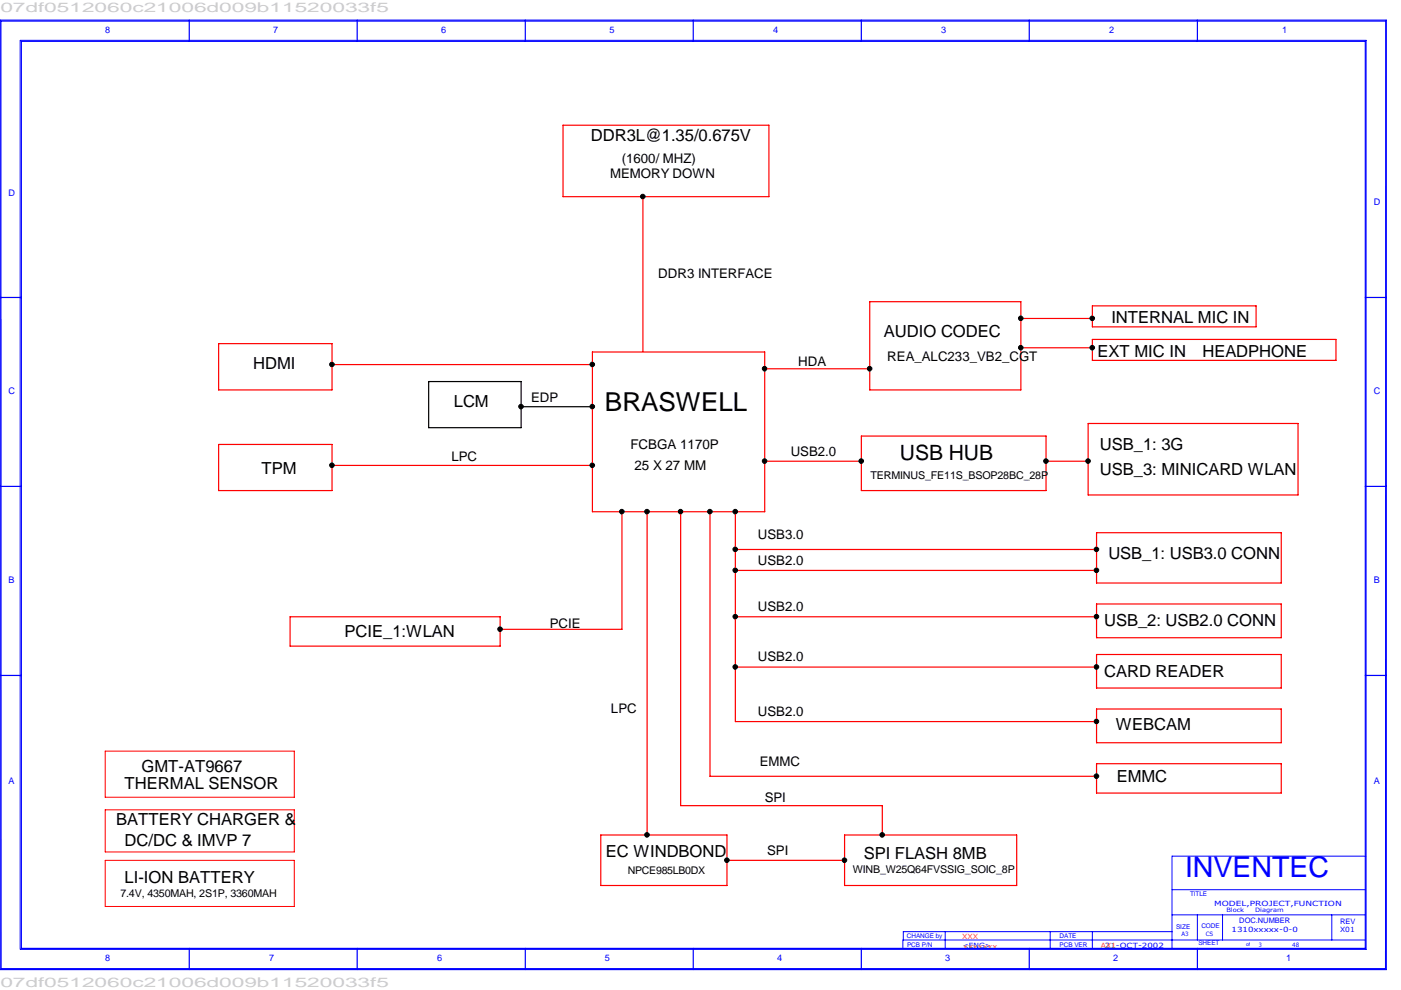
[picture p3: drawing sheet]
<svg xmlns="http://www.w3.org/2000/svg" width="297mm" height="210mm" viewBox="0 0 297 210" stroke-linecap="round" stroke-linejoin="round" font-family="sans-serif">
<path d="M22.3 159.3h40.1v9.7h-40.1zM22.3 171.7h40.1v8.9h-40.1zM22.3 182.4h40.1v9.8h-40.1z" fill="none" stroke="#f00" stroke-width=".21"/>
<path d="M90.9 80.9h19.6v9.8h-19.6zM110.5 86.2h15.1" fill="none" stroke="#000" stroke-width=".25"/>
<g fill="none" stroke="#f00" stroke-width=".25">
<path d="M119.4 26.5h43.6v15.2h-43.6zM136.3 41.7v32.8M46.4 72.9h24v9.8h-24zM70.4 77.3h55.2M125.6 74.6h36.5v33.9h-36.5zM162.1 78.2h22.3M184.4 64h32v18.7h-32zM216.4 67.5h15.2M216.4 73.7h15.2M231.6 64.9h34.7v4.4h-34.7zM231.6 72h51.6v4.4h-51.6zM46.4 94.2h24v9.8h-24z"/>
<path d="M70.4 98.7h55.2M162.1 97.8h20.5M182.6 92.5h39.2v11.5h-39.2zM221.8 97.8h8.9M230.7 89.8h44.5v15.1h-44.5zM131.9 108.5v24.9h-25.9M137.2 108.5v68.5M144.3 108.5v62.3h42.8v6.2M150.5 108.5v56.1h82M155.9 108.5v44.5h76.6M155.9 116.5h76.6M232.5 112.9h39.1v10.7h-39.1z"/>
<path d="M61.5 130.8h44.5v6.2h-44.5zM155.9 130.8h76.6M155.9 120.9h76.6M232.5 128.1h39.1v7.1h-39.1zM232.5 138.8h39.1v7.1h-39.1zM155.9 141.4h76.6M232.5 150.3h39.1v7.2h-39.1zM127.4 177h26.7v10.7h-26.7zM179.1 177h36.5v10.7h-36.5zM232.5 161.9h39.1v6.2h-39.1zM154.1 182.4h25"/>
</g>
<g fill="none" stroke="#00f" stroke-width=".21">
<path d="M.2 4.4l.1 201M.3 4.5h293.4M293.8 4.5l-.1 200.9h-293.4M191.4 199.3v1.8M200.4 197.5v3.6M222.7 197.5v3.6M231.6 197.5v3.6M248.5 197.5h-57v1.8h98M248.5 181.5v19.6M248.5 194h41M248.5 188.6h41M248.6 181.5h41"/>
<path d="M253.9 194v5.3M259.2 194v5.3M282.4 194v5.3M4.3 201.3v-192.7h285.3v192.7h-285.3"/>
</g>
<g fill="none" stroke="#00f" stroke-width=".25">
<path d="M0 4.3h293.9v201.3h-293.9zM4.5 8.8l285-.1v192.4h-285zM40.1 4.3v4.5M75.7 4.3v4.5M111.4 4.3v4.5M147 4.3v4.5M182.6 4.3v4.5M218.2 4.3v4.5M253.9 4.3v4.5M0 63.1h4.5M289.5 63.1h4.4M0 103.1h4.5"/>
<path d="M289.5 103.1h4.4M0 143.2h4.5M289.5 143.2h4.4M40.1 201.1v4.5M75.7 201.1v4.5M111.4 201.1v4.5M147 201.1v4.5M182.6 201.1v4.5M218.2 201.1v4.5M253.9 201.1v4.5"/>
</g>
<g fill="#000">
<circle cx="136.3" cy="41.7" r=".49"/>
<circle cx="70.4" cy="77.3" r=".49"/>
<circle cx="125.6" cy="77.3" r=".49"/>
<circle cx="162.1" cy="78.2" r=".49"/>
<circle cx="184.4" cy="78.2" r=".49"/>
<circle cx="216.4" cy="73.7" r=".49"/>
<circle cx="216.4" cy="67.5" r=".49"/>
<circle cx="231.6" cy="73.7" r=".49"/>
<circle cx="231.6" cy="67.5" r=".49"/>
<circle cx="70.4" cy="98.7" r=".49"/>
<circle cx="110.5" cy="86.2" r=".49"/>
<circle cx="125.6" cy="98.7" r=".49"/>
<circle cx="125.6" cy="86.2" r=".49"/>
<circle cx="162.1" cy="97.8" r=".49"/>
<circle cx="182.6" cy="97.8" r=".49"/>
<circle cx="221.8" cy="97.8" r=".49"/>
<circle cx="230.7" cy="97.8" r=".49"/>
<circle cx="131.8" cy="108.5" r=".49"/>
<circle cx="137.2" cy="108.5" r=".49"/>
<circle cx="144.3" cy="108.5" r=".49"/>
<circle cx="150.5" cy="108.5" r=".49"/>
<circle cx="155.9" cy="108.5" r=".49"/>
<circle cx="155.9" cy="116.5" r=".49"/>
<circle cx="232.5" cy="116.5" r=".49"/>
<circle cx="106" cy="133.4" r=".49"/>
<circle cx="155.9" cy="130.7" r=".49"/>
<circle cx="155.9" cy="120.9" r=".49"/>
<circle cx="232.5" cy="130.7" r=".49"/>
<circle cx="232.5" cy="120.9" r=".49"/>
<circle cx="155.9" cy="141.4" r=".49"/>
<circle cx="232.5" cy="141.4" r=".49"/>
<circle cx="232.5" cy="153" r=".49"/>
<circle cx="137.2" cy="177" r=".49"/>
<circle cx="187" cy="177" r=".49"/>
<circle cx="232.5" cy="164.6" r=".49"/>
<circle cx="154.1" cy="182.4" r=".49"/>
<circle cx="179" cy="182.4" r=".49"/>
</g>
<g fill="none" stroke="#000" stroke-width=".21">
<circle cx="136.3" cy="41.7" r=".49"/>
<circle cx="70.4" cy="77.3" r=".49"/>
<circle cx="125.6" cy="77.3" r=".49"/>
<circle cx="162.1" cy="78.2" r=".49"/>
<circle cx="184.4" cy="78.2" r=".49"/>
<circle cx="216.4" cy="73.7" r=".49"/>
<circle cx="216.4" cy="67.5" r=".49"/>
<circle cx="231.6" cy="73.7" r=".49"/>
<circle cx="231.6" cy="67.5" r=".49"/>
<circle cx="70.4" cy="98.7" r=".49"/>
<circle cx="110.5" cy="86.2" r=".49"/>
<circle cx="125.6" cy="98.7" r=".49"/>
<circle cx="125.6" cy="86.2" r=".49"/>
<circle cx="162.1" cy="97.8" r=".49"/>
<circle cx="182.6" cy="97.8" r=".49"/>
<circle cx="221.8" cy="97.8" r=".49"/>
<circle cx="230.7" cy="97.8" r=".49"/>
<circle cx="131.8" cy="108.5" r=".49"/>
<circle cx="137.2" cy="108.5" r=".49"/>
<circle cx="144.3" cy="108.5" r=".49"/>
<circle cx="150.5" cy="108.5" r=".49"/>
<circle cx="155.9" cy="108.5" r=".49"/>
<circle cx="155.9" cy="116.5" r=".49"/>
<circle cx="232.5" cy="116.5" r=".49"/>
<circle cx="106" cy="133.4" r=".49"/>
<circle cx="155.9" cy="130.7" r=".49"/>
<circle cx="155.9" cy="120.9" r=".49"/>
<circle cx="232.5" cy="130.7" r=".49"/>
<circle cx="232.5" cy="120.9" r=".49"/>
<circle cx="155.9" cy="141.4" r=".49"/>
<circle cx="232.5" cy="141.4" r=".49"/>
<circle cx="232.5" cy="153" r=".49"/>
<circle cx="137.2" cy="177" r=".49"/>
<circle cx="187" cy="177" r=".49"/>
<circle cx="232.5" cy="164.6" r=".49"/>
<circle cx="154.1" cy="182.4" r=".49"/>
<circle cx="179" cy="182.4" r=".49"/>
</g>
<text font-size="6.1" fill="#00f" x="251.2" y="186">INVENTEC</text>
<text font-size="5.5" x="128.3" y="87.1">BRASWELL</text>
<text font-size="4.5" x="190.8" y="97.6">USB HUB</text>
<g font-size="3.5">
<text x="125.3" y="29.8">DDR3L@1.35/0.675V</text>
<text x="187.4" y="71.4">AUDIO CODEC</text>
<text x="235.6" y="68.5">INTERNAL MIC IN</text>
<text x="232.7" y="75.6">EXT MIC IN</text>
<text x="254.9" y="75.6">HEADPHONE</text>
<text x="53.7" y="78.3">HDMI</text>
<text x="96.2" y="86.3">LCM</text>
<text x="233.2" y="95.4">USB_1: 3G</text>
<text x="55.5" y="100.6">TPM</text>
<text x="233.2" y="100.8">USB_3: MINICARD WLAN</text>
<text x="235" y="118.5">USB_1: USB3.0 CONN</text>
<text x="73.1" y="135.1">PCIE_1:WLAN</text>
<text x="234.1" y="132.8">USB_2: USB2.0 CONN</text>
<text x="234.1" y="143.5">CARD READER</text>
<text x="236.6" y="154.7">WEBCAM</text>
<text x="26.4" y="167.3">THERMAL SENSOR</text>
<text x="30" y="163.6">GMT-AT9667</text>
<text x="236.8" y="165.7">EMMC</text>
<text x="24.6" y="174.8">BATTERY CHARGER &amp;</text>
<text x="26.4" y="179.3">DC/DC &amp; IMVP 7</text>
<text x="128.5" y="181.8">EC WINDBOND</text>
<text x="183.1" y="182.1">SPI FLASH 8MB</text>
<text x="26.4" y="187.3">LI-ION BATTERY</text>
</g>
<g font-size="2.8" fill="#cdcdcd">
<text x=".1" y="2.5">07df0512060c21006d009b11520033f5</text>
<text x=".1" y="209.3">07df0512060c21006d009b11520033f5</text>
</g>
<g font-size="2.8">
<text x="131.8" y="34.6">(1600/ MHZ)</text>
<text x="129.4" y="37.8">MEMORY DOWN</text>
<text x="139.6" y="59">DDR3 INTERFACE</text>
<text x="169.2" y="77.6">HDA</text>
<text x="188.1" y="76.5">REA_ALC233_VB2_CGT</text>
<text x="112.6" y="85.2">EDP</text>
<text x="133.6" y="95.1">FCBGA 1170P</text>
<text x="95.7" y="97.7">LPC</text>
<text x="134.5" y="99.6">25 X 27 MM</text>
<text x="167.6" y="96.8">USB2.0</text>
<text x="160.7" y="119.8">USB2.0</text>
<text x="160.7" y="114.4">USB3.0</text>
<text x="160.7" y="129.5">USB2.0</text>
<text x="116.6" y="133.2">PCIE</text>
<text x="160.7" y="140.3">USB2.0</text>
<text x="129.5" y="151.1">LPC</text>
<text x="160.7" y="151.8">USB2.0</text>
<text x="161.1" y="162.3">EMMC</text>
<text x="162.1" y="170.1">SPI</text>
<text x="162.6" y="181.4">SPI</text>
</g>
<g font-size="2.3">
<text x="184.6" y="101.6">TERMINUS_FE11S_BSOP28BC_28P</text>
<text x="180.8" y="185">WINB_W25Q64FVSSIG_SOIC_8P</text>
<text x="25.5" y="190.2">7.4V, 4350MAH, 2S1P, 3360MAH</text>
</g>
<text font-size="2.2" x="133.1" y="185.4">NPCE985LB0DX</text>
<g font-size="1.9" fill="#00f">
<text x="22.3" y="6.9">8</text>
<text x="58" y="6.9">7</text>
<text x="93.6" y="6.9">6</text>
<text x="129.2" y="6.9">5</text>
<text x="163.9" y="6.9">4</text>
<text x="199.5" y="6.9">3</text>
<text x="235.2" y="6.9">2</text>
<text x="271.8" y="6.9">1</text>
<text x="1.8" y="41.7">D</text>
<text x="291.2" y="43.4">D</text>
<text x="1.8" y="83.5">C</text>
<text x="291.2" y="83.5">C</text>
<text x="1.8" y="123.6">B</text>
<text x="291.2" y="123.6">B</text>
<text x="1.8" y="166.3">A</text>
<text x="291.2" y="166.3">A</text>
<text x="22.3" y="203.7">8</text>
<text x="57.1" y="203.7">7</text>
<text x="92.7" y="203.7">6</text>
<text x="128.3" y="203.7">5</text>
<text x="164.8" y="203.7">4</text>
<text x="200.4" y="203.7">3</text>
<text x="236" y="203.7">2</text>
<text x="272.7" y="203.7">1</text>
</g>
<g font-size="1.6" fill="#00f">
<text x="262.8" y="195.8">DOC.NUMBER</text>
<text x="284.1" y="195.9">REV</text>
</g>
<g font-size="1.5" fill="#00f">
<text x="257.4" y="192.2">MODEL,PROJECT,FUNCTION</text>
<text x="261.1" y="197.5">1310xxxxx-0-0</text>
<text x="284.1" y="197.5">X01</text>
<text x="204.1" y="201.1">&lt;ENG&gt;</text>
<text x="234.3" y="201.1">21-OCT-2002</text>
</g>
<g font-size="1.5" fill="#ff8c00">
<text x="204" y="199.1">XXX</text>
<text x="204.2" y="201.2">xxxxxxx</text>
<text x="233.4" y="200.9">AX1</text>
</g>
<g font-size="1.4" fill="#00f">
<text x="252.3" y="189.9">TITLE</text>
<text x="249.3" y="197">SIZE</text>
<text x="254.7" y="196.8">CODE</text>
<text x="192.3" y="198.8">CHANGE by</text>
<text x="192.3" y="200.7">PCB P/N</text>
<text x="224.7" y="198.8">DATE</text>
<text x="224.7" y="200.7">PCB VER</text>
<text x="254.1" y="200.4">SHEET</text>
</g>
<g font-size="1.3" fill="#00f">
<text x="260" y="193.4">Block</text>
<text x="266.1" y="193.4">Diagram</text>
<text x="250.5" y="198.5">A3</text>
<text x="255.6" y="198.4">CS</text>
<text x="266.9" y="200.7">3</text>
<text x="274" y="200.7">48</text>
</g>
<text font-size="1.1" fill="#00f" x="264.2" y="200.6">of</text>
</svg>
